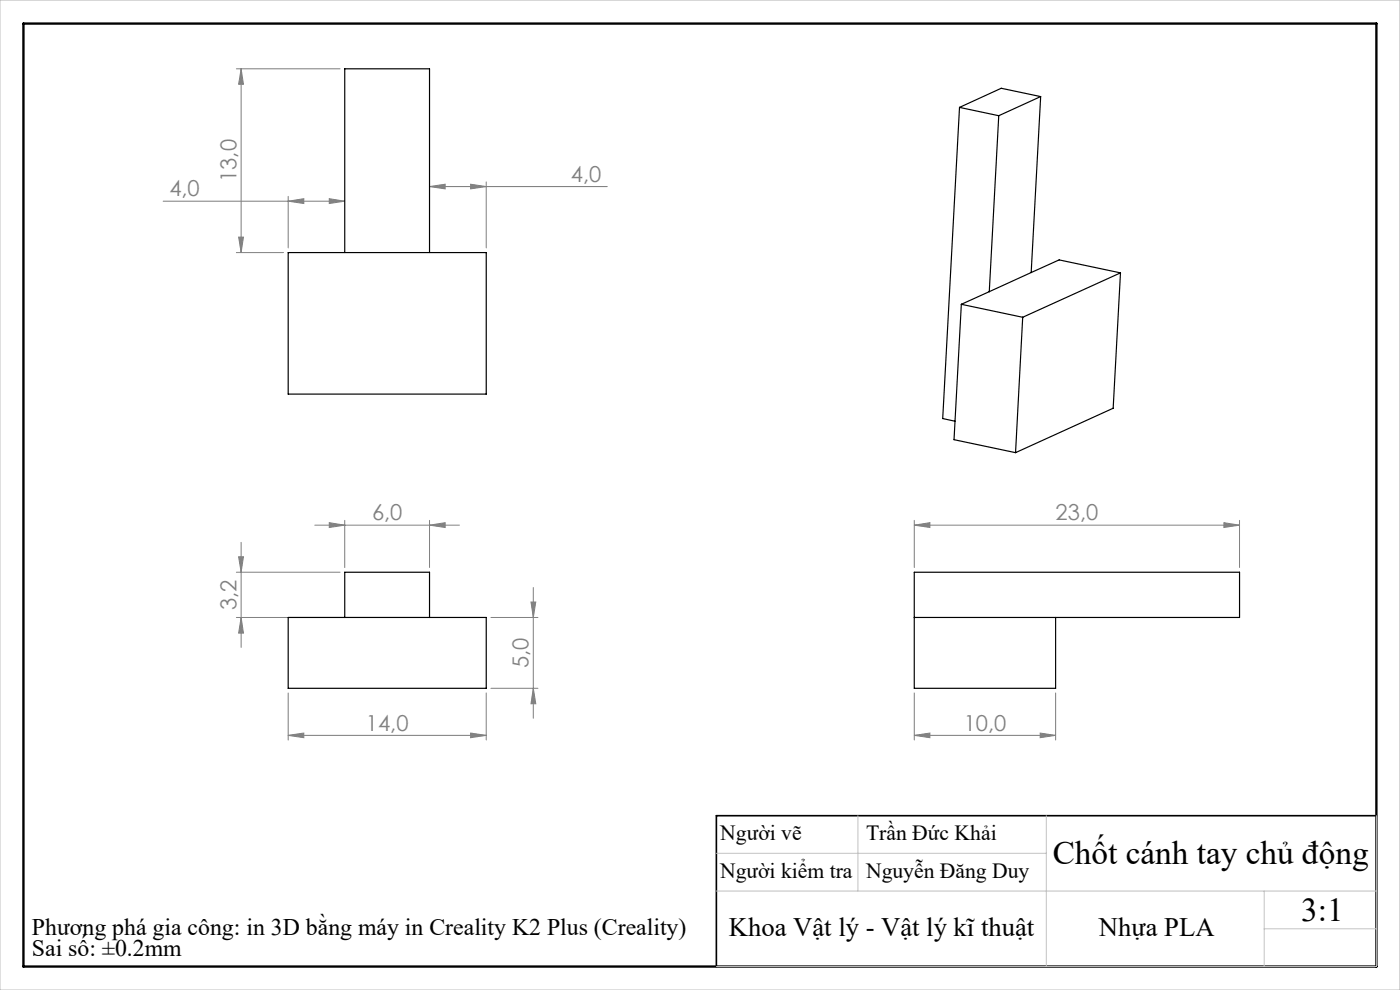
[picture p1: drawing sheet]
<svg xmlns="http://www.w3.org/2000/svg" width="297mm" height="210mm" viewBox="0 0 297 210" stroke-linecap="round" stroke-linejoin="round" font-family="sans-serif">
<g fill="none" stroke="#808080" stroke-width=".21">
<path d="M50.1 14.6h22M51.2 14.6l.4 3.3h-1zM51.2 14.6v39M91.1 39.6l3.3-.5v1zM91.1 39.6h37.7M99.8 39.1l3.4 .5-3.4 .5zM103.2 38.6v14M34.6 42.7h38.5M50.1 53.6h10M50.6 50.3h1l-.4 3.3zM61.1 42.7l3.4-.6v1.1zM61.1 41.7v10.9"/>
<path d="M69.8 42.1l3.3 .6-3.3 .5zM50.6 118.1h1l-.4 3.3zM51.2 115v22.3M66.8 111.4h30.7M69.9 110.9l3.2 .5-3.2 .5zM73.1 110.4v10M91.1 111.4l3.3-.5v1zM91.1 110.4v10M194 111.4l3.3-.5v1zM194 110.4v10M194 111.4h69M259.6 110.9l3.4 .5-3.4 .5z"/>
<path d="M263 110.4v10M50.1 131h40M50.1 121.4h22M51.2 131l.4 3.3h-1zM104.1 131h10M112.6 127.7h1.1l-.6 3.3zM113.1 124.6v27.8M61.1 156l3.4-.5v1zM61.1 147v10M61.1 156h42.1M99.8 155.5l3.4 .5-3.4 .5zM103.2 147v10"/>
<path d="M104.1 146h10M113.1 146l.6 3.3h-1.1zM194 156l3.3-.5v1zM194 147v10M194 156h29.9M220.7 155.5l3.2 .5-3.2 .5zM223.9 147v10"/>
</g>
<path d="M292 173h-140v32" fill="none" stroke="#000" stroke-width=".35"/>
<path d="M5 5h287v200h-287z" fill="none" stroke="#000" stroke-width=".5"/>
<path d="M0 0h297v210h-297zM182 173v16M222 173v32M292 173v32h-140M152 189h140M152 181h70M268.2 189v16M268.2 197h23.8" fill="none" stroke="#c0c0c0" stroke-width=".21"/>
<g fill="#808080">
<path d="M99.8 39.1l3.4 .5-3.4 .5zM91.1 39.6l3.3-.5v1zM69.8 42.1l3.3 .6-3.3 .5zM61.1 42.7l3.4-.6v1.1zM220.7 155.5l3.2 .5-3.2 .5zM194 156l3.3-.5v1zM259.6 110.9l3.4 .5-3.4 .5zM194 111.4l3.3-.5v1z"/>
<path d="M69.9 110.9l3.2 .5-3.2 .5zM91.1 111.4l3.3-.5v1zM61.1 156l3.4-.5v1zM99.8 155.5l3.4 .5-3.4 .5z"/>
<path d="M113.1 146l.6 3.3h-1.1zM112.6 127.7h1.1l-.6 3.3z"/>
<path d="M51.2 131l.4 3.3h-1zM50.6 118.1h1l-.4 3.3z"/>
<path d="M51.2 14.6l.4 3.3h-1zM50.6 50.3h1l-.4 3.3z"/>
</g>
<g fill="none" stroke="#000" stroke-width=".25">
<path d="M203.6 22.8l8.3 1.7M203.6 22.8l-3.6 66 2.6 .6M211.9 24.5l-2 37.4M220.8 20.5l-8.4-1.8-8.8 4.1M220.8 20.5l-8.9 4M220.8 20.5l-2 37.3M61.1 53.6h42.1v30h-42.1zM73.1 53.6v-39h18v39M218.8 57.8l5.9-2.7 13 2.8M218.8 57.8l-8.9 4.1M237.7 57.9l-20.7 9.4M237.7 57.9l-1.6 28.7-20.7 9.4"/>
<path d="M203.9 64.5l13.1 2.8M203.9 64.5l-1.5 28.8 13 2.7M209.9 61.9l-6 2.6M217 67.3l-1.6 28.7M61.1 131h42.1v15h-42.1zM73.1 131v-9.6h18v9.6M194 131h69v-9.6h-69v24.6h29.9v-15"/>
</g>
<g font-size="7.1">
<text x="223.3" y="183.3">Chốt cánh tay chủ động</text>
<text x="276" y="195.4">3:1</text>
</g>
<g font-size="5.6">
<text x="154.6" y="198.6">Khoa Vật lý - Vật lý kĩ thuật</text>
<text x="233.1" y="198.6">Nhựa PLA</text>
</g>
<g font-size="5">
<text x="6.8" y="198.3">Phương phá gia công: in 3D bằng máy in Creality K2 Plus (Creality)</text>
<text x="6.8" y="202.9">Sai số: ±0.2mm</text>
</g>
<g font-size="4.7" fill="#808080">
<text x="35.9" y="41.6">4,0</text>
<text x="50.1" y="38.6" transform="rotate(-90 50.1 38.6)">13,0</text>
<text x="121.1" y="38.5">4,0</text>
<text x="78.9" y="110.4">6,0</text>
<text x="223.9" y="110.4">23,0</text>
<text x="50.1" y="129.4" transform="rotate(-90 50.1 129.4)">3,2</text>
<text x="112.1" y="141.7" transform="rotate(-90 112.1 141.7)">5,0</text>
<text x="77.6" y="155">14,0</text>
<text x="204.4" y="155">10,0</text>
</g>
<g font-size="4.6">
<text x="152.8" y="178.2">Người vẽ</text>
<text x="183.7" y="178.2">Trần Đức Khải</text>
<text x="152.8" y="186.3">Người kiểm tra</text>
<text x="183.7" y="186.3">Nguyễn Đăng Duy</text>
</g>
</svg>
